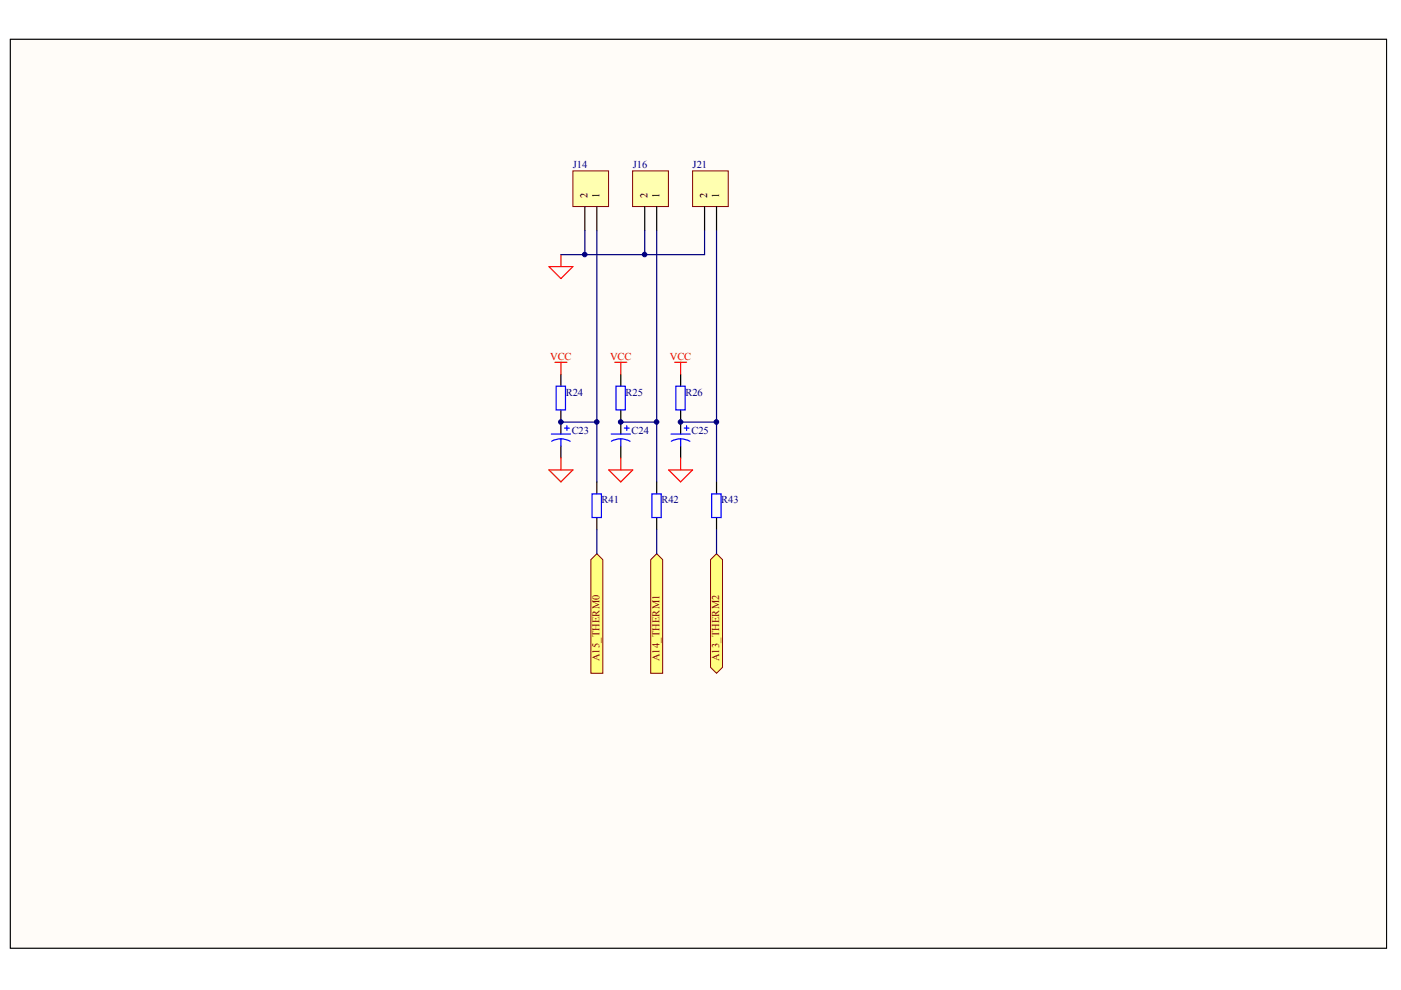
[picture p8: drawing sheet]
<svg xmlns="http://www.w3.org/2000/svg" width="297mm" height="210mm" viewBox="0 0 297 210" stroke-linecap="round" stroke-linejoin="round" font-family="sans-serif">
<path d="M2.2 8.3h291.8v192.7h-291.8z" fill="#fffcf8" stroke="#000" stroke-width=".21"/>
<path d="M118.9 79.3v2.6M131.6 79.3v2.6M144.3 79.3v2.6M118.9 87v5M118.9 94.6v2.5M131.6 87v5M131.6 94.6v2.5M144.3 87v5M144.3 94.6v2.5" fill="none" stroke="#000" stroke-width=".25"/>
<g fill="none" stroke="#00f" stroke-width=".25">
<path d="M116.9 92h4.1M117.9 81.9h2v5h-2zM118.9 93l1.2 .2 .8 .4M118.9 93l-1.2 .2-.8 .4M118.9 93v1.6M119.7 90.8h1M120.2 90.3v1M129.6 92h4M130.6 81.9h2v5h-2zM131.6 93l1.2 .2 .8 .4M131.6 93l-1.2 .2-.8 .3M131.6 93v1.6"/>
<path d="M132.4 90.8h1M132.9 90.3v1M142.3 92h4M143.3 81.9h2v5h-2zM144.3 93l1.2 .2 .8 .4M144.3 93l-1.2 .2-.8 .4M144.3 93v1.6M145.1 90.8h1M145.6 90.3v1"/>
</g>
<g fill="none" stroke="#f00" stroke-width=".25">
<path d="M116.4 56.5h5.1l-2.6 2.6zM118.9 54v2.5M117.7 76.8h2.5M118.9 76.8v2.5M130.3 76.8h2.6M131.6 76.8v2.5M143 76.8h2.6M144.3 76.8v2.5M116.4 99.6h5.1l-2.6 2.6zM118.9 97.1v2.5M129.1 99.6h5.1l-2.6 2.6zM131.6 97.1v2.5"/>
<path d="M141.8 99.6h5l-2.5 2.6zM144.3 97.1v2.5"/>
</g>
<path d="M118.9 89.5h7.6M131.6 89.5h7.6M144.3 89.5h7.6" fill="none" stroke="#000080" stroke-width=".25"/>
<g fill="#ffff80" stroke="#800000" stroke-width=".21">
<path d="M125.3 118.7l1.2-1.3 1.3 1.3v24.1h-2.5z" fill-rule="evenodd"/>
<path d="M138 118.7l1.2-1.3 1.3 1.3v24.1h-2.5z" fill-rule="evenodd"/>
<path d="M150.6 118.7l1.3-1.3 1.3 1.3v22.8l-1.3 1.3-1.3-1.3z" fill-rule="evenodd"/>
</g>
<path d="M121.5 36.2h7.5v7.6h-7.5z" fill="#ffffb0" stroke="#800000" stroke-width=".21"/>
<path d="M124 43.8v5.1M126.5 43.8v5.1" fill="none" stroke="#000" stroke-width=".25"/>
<path d="M134.1 36.2h7.6v7.6h-7.6z" fill="#ffffb0" stroke="#800000" stroke-width=".21"/>
<path d="M136.7 43.8v5.1M139.2 43.8v5.1" fill="none" stroke="#000" stroke-width=".25"/>
<path d="M146.8 36.2h7.6v7.6h-7.6z" fill="#ffffb0" stroke="#800000" stroke-width=".21"/>
<path d="M149.4 43.8v5.1M151.9 43.8v5.1M126.5 102.2v2.5M126.5 109.8v2.5M139.2 102.2v2.5M139.2 109.8v2.5M151.9 102.2v2.5M151.9 109.8v2.5" fill="none" stroke="#000" stroke-width=".25"/>
<path d="M124 48.9v5.1h-5.1M126.5 48.9v53.3M136.7 48.9v5.1M139.2 48.9v53.3M149.4 48.9v5.1h-25.4M151.9 48.9v53.3M126.5 112.3v5.1M139.2 112.3v5.1M151.9 112.3v5.1" fill="none" stroke="#000080" stroke-width=".25"/>
<path d="M125.5 104.7h2v5h-2zM138.2 104.7h2v5h-2zM150.9 104.7h2v5h-2z" fill="none" stroke="#00f" stroke-width=".25"/>
<g fill="#000080" stroke="#000080" stroke-width=".21">
<circle cx="118.9" cy="89.5" r=".48"/>
<circle cx="124" cy="54" r=".48"/>
<circle cx="126.5" cy="89.5" r=".48"/>
<circle cx="131.6" cy="89.5" r=".48"/>
<circle cx="136.7" cy="54" r=".48"/>
<circle cx="139.2" cy="89.5" r=".48"/>
<circle cx="144.3" cy="89.5" r=".48"/>
<circle cx="151.9" cy="89.5" r=".48"/>
</g>
<g font-size="2.2" fill="#000080">
<text x="121.5" y="35.7">J14</text>
<text x="134.2" y="35.7">J16</text>
<text x="146.8" y="35.7">J21</text>
<text x="119.9" y="83.9">R24</text>
<text x="132.6" y="83.9">R25</text>
<text x="145.3" y="83.9">R26</text>
<text x="121.2" y="92">C23</text>
<text x="133.9" y="92">C24</text>
<text x="146.6" y="92">C25</text>
<text x="127.6" y="106.7">R41</text>
<text x="140.2" y="106.7">R42</text>
<text x="152.9" y="106.7">R43</text>
</g>
<g font-size="2.2">
<text x="124.6" y="42.1" transform="rotate(-90 124.6 42.1)">2</text>
<text x="127.1" y="42.1" transform="rotate(-90 127.1 42.1)">1</text>
<text x="137.3" y="42.1" transform="rotate(-90 137.3 42.1)">2</text>
<text x="139.8" y="42.1" transform="rotate(-90 139.8 42.1)">1</text>
<text x="150" y="42.1" transform="rotate(-90 150 42.1)">2</text>
<text x="152.5" y="42.1" transform="rotate(-90 152.5 42.1)">1</text>
</g>
<g font-size="2.2" fill="#f00">
<text x="116.7" y="76.3">VCC</text>
<text x="129.4" y="76.3">VCC</text>
<text x="142" y="76.3">VCC</text>
</g>
<g font-size="2.2" fill="#800000">
<text x="127.1" y="140.2" transform="rotate(-90 127.1 140.2)">A15_THERM0</text>
<text x="139.8" y="140.2" transform="rotate(-90 139.8 140.2)">A14_THERM1</text>
<text x="152.5" y="140.2" transform="rotate(-90 152.5 140.2)">A13_THERM2</text>
</g>
</svg>
